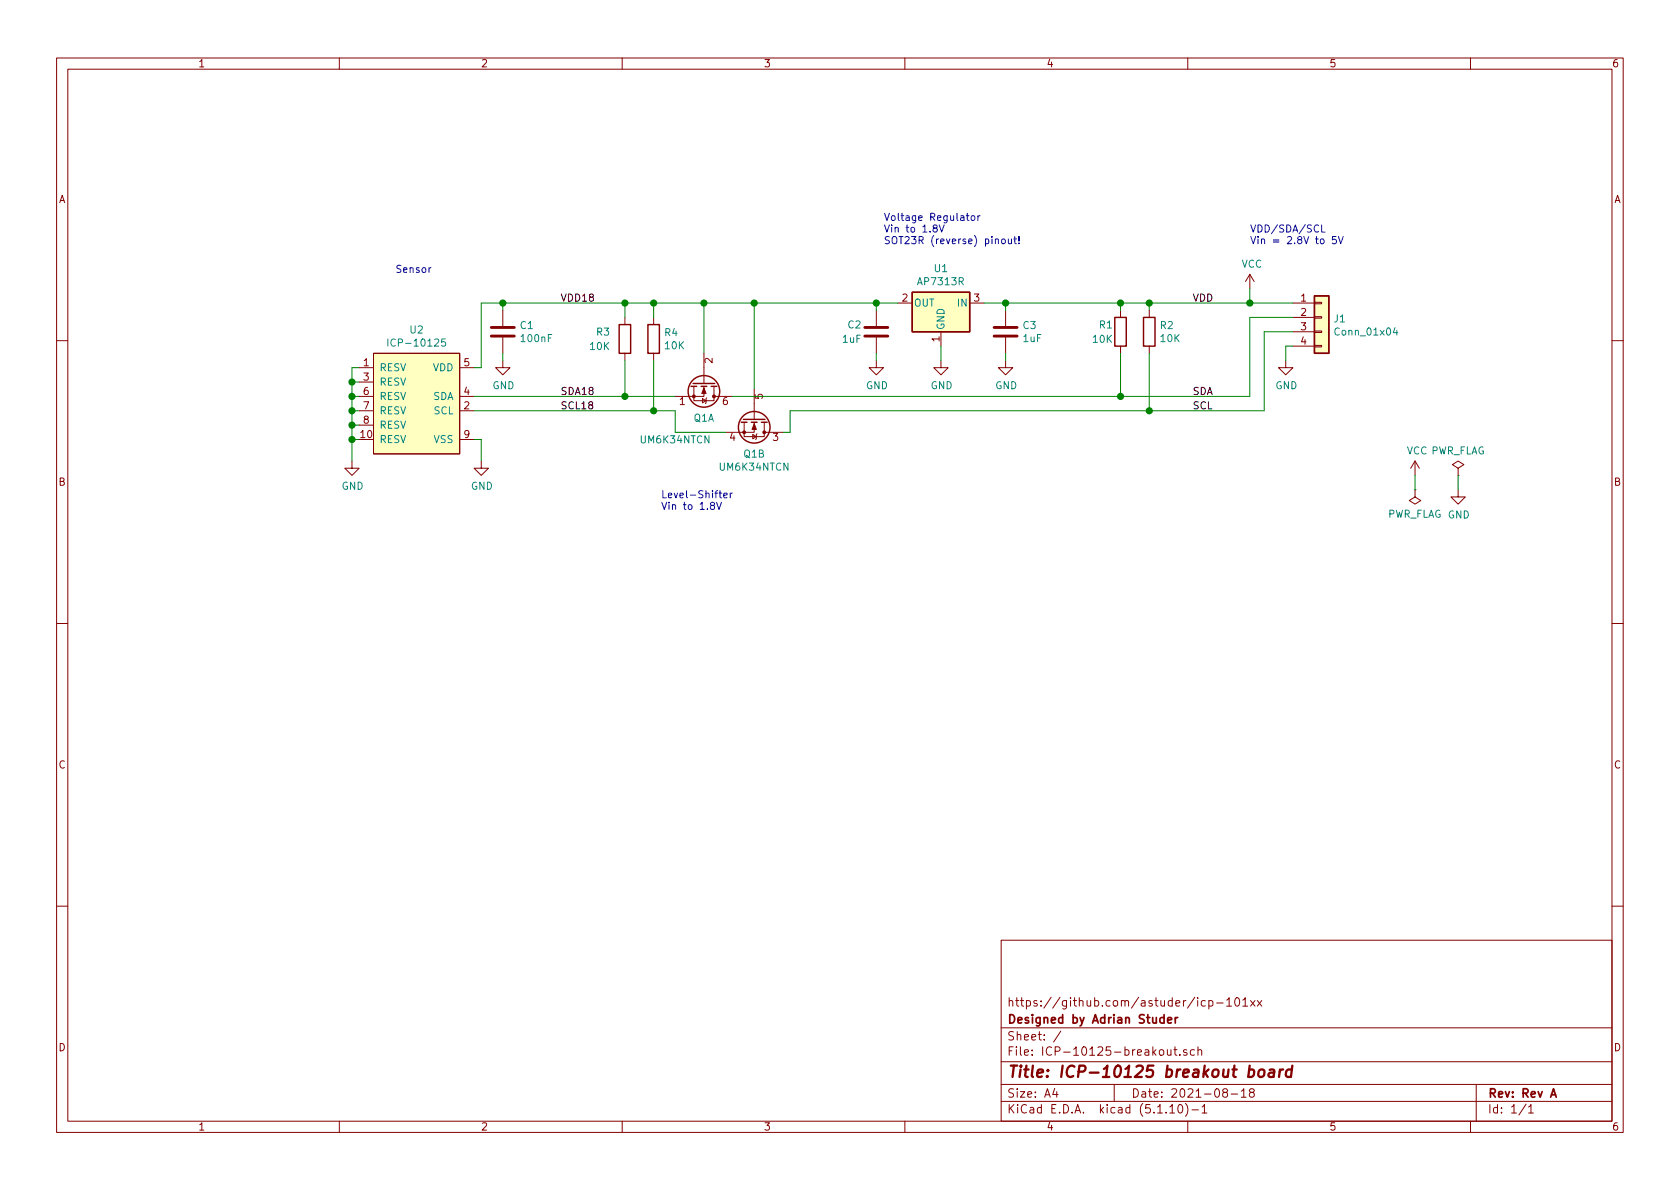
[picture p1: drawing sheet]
EESchema Schematic File Version 4
EELAYER 30 0
EELAYER END
$Descr A4 11693 8268
encoding utf-8
Sheet 1 1
Title "ICP-10125 breakout board"
Date "2021-08-18"
Rev "Rev A"
Comp "Designed by Adrian Studer"
Comment1 "https://github.com/astuder/icp-101xx"
Comment2 ""
Comment3 ""
Comment4 ""
$EndDescr
$Comp
L power:VCC #PWR08
U 1 1
P 8700 2000
F 0 "#PWR08" H 8700 1850 50  0001 C CNN
F 1 "VCC" H 8715 2173 50  0000 C CNN
F 2 "" H 8700 2000 50  0001 C CNN
F 3 "" H 8700 2000 50  0001 C CNN
	1    8700 2000
	1    0    0    -1  
$EndComp
$Comp
L icp-10125:ICP-10125 U2
U 1 1
P 2900 2800
F 0 "U2" H 2900 3315 50  0000 C CNN
F 1 "ICP-10125" H 2900 3224 50  0000 C CNN
F 2 "ICP-10125:ICP-10125" H 2900 2800 50  0001 C CNN
F 3 "https://invensense.tdk.com/download-pdf/icp-10125-datasheet/" H 2900 2800 50  0001 C CNN
F 4 "ICP-10125" H 2900 2800 50  0001 C CNN "Mpn"
	1    2900 2800
	1    0    0    -1  
$EndComp
$Comp
L icp-10125:AP7313R U1
U 1 1
P 6550 2100
F 0 "U1" H 6550 2342 50  0000 C CNN
F 1 "AP7313R" H 6550 2251 50  0000 C CNN
F 2 "Package_TO_SOT_SMD:SOT-23" H 6575 1950 50  0001 L CIN
F 3 "https://www.diodes.com/assets/Datasheets/AP7313.pdf" H 6550 2050 50  0001 C CNN
F 4 "AP7313-18SRG-7" H 6550 2100 50  0001 C CNN "Mpn"
	1    6550 2100
	-1   0    0    -1  
$EndComp
$Comp
L Device:Q_DUAL_NMOS_S1G1D2S2G2D1 Q1
U 1 1
P 4900 2650
F 0 "Q1" V 5149 2650 50  0000 C CNN
F 1 "UM6K34NTCN" V 5300 2450 50  0000 C CNN
F 2 "Package_TO_SOT_SMD:SOT-363_SC-70-6" H 5100 2650 50  0001 C CNN
F 3 "~" H 5100 2650 50  0001 C CNN
F 4 "UM6K34NTCN" H 4900 2650 50  0001 C CNN "Mpn"
	1    4900 2650
	0    1    1    0   
$EndComp
$Comp
L Device:Q_DUAL_NMOS_S1G1D2S2G2D1 Q1
U 2 1
P 5250 2900
F 0 "Q1" V 5499 2900 50  0000 C CNN
F 1 "UM6K34NTCN" V 5590 2900 50  0000 C CNN
F 2 "Package_TO_SOT_SMD:SOT-363_SC-70-6" H 5450 2900 50  0001 C CNN
F 3 "~" H 5450 2900 50  0001 C CNN
F 4 "UM6K34NTCN" H 5250 2900 50  0001 C CNN "Mpn"
	2    5250 2900
	0    1    1    0   
$EndComp
$Comp
L Device:C C1
U 1 1
P 3500 2300
F 0 "C1" H 3615 2346 50  0000 L CNN
F 1 "100nF" H 3615 2255 50  0000 L CNN
F 2 "Capacitor_SMD:C_0603_1608Metric" H 3538 2150 50  0001 C CNN
F 3 "~" H 3500 2300 50  0001 C CNN
	1    3500 2300
	1    0    0    -1  
$EndComp
$Comp
L Device:C C3
U 1 1
P 7000 2300
F 0 "C3" H 7115 2346 50  0000 L CNN
F 1 "1uF" H 7115 2255 50  0000 L CNN
F 2 "Capacitor_SMD:C_0603_1608Metric" H 7038 2150 50  0001 C CNN
F 3 "~" H 7000 2300 50  0001 C CNN
	1    7000 2300
	1    0    0    -1  
$EndComp
$Comp
L Device:R R1
U 1 1
P 7800 2300
F 0 "R1" H 7750 2350 50  0000 R CNN
F 1 "10K" H 7750 2250 50  0000 R CNN
F 2 "Resistor_SMD:R_0603_1608Metric" V 7730 2300 50  0001 C CNN
F 3 "~" H 7800 2300 50  0001 C CNN
	1    7800 2300
	1    0    0    -1  
$EndComp
$Comp
L Device:R R2
U 1 1
P 8000 2300
F 0 "R2" H 8070 2346 50  0000 L CNN
F 1 "10K" H 8070 2255 50  0000 L CNN
F 2 "Resistor_SMD:R_0603_1608Metric" V 7930 2300 50  0001 C CNN
F 3 "~" H 8000 2300 50  0001 C CNN
	1    8000 2300
	1    0    0    -1  
$EndComp
$Comp
L Device:R R4
U 1 1
P 4550 2350
F 0 "R4" H 4620 2396 50  0000 L CNN
F 1 "10K" H 4620 2305 50  0000 L CNN
F 2 "Resistor_SMD:R_0603_1608Metric" V 4480 2350 50  0001 C CNN
F 3 "~" H 4550 2350 50  0001 C CNN
	1    4550 2350
	1    0    0    -1  
$EndComp
$Comp
L power:GND #PWR07
U 1 1
P 3350 3200
F 0 "#PWR07" H 3350 2950 50  0001 C CNN
F 1 "GND" H 3355 3027 50  0000 C CNN
F 2 "" H 3350 3200 50  0001 C CNN
F 3 "" H 3350 3200 50  0001 C CNN
	1    3350 3200
	1    0    0    -1  
$EndComp
$Comp
L power:GND #PWR06
U 1 1
P 2450 3200
F 0 "#PWR06" H 2450 2950 50  0001 C CNN
F 1 "GND" H 2455 3027 50  0000 C CNN
F 2 "" H 2450 3200 50  0001 C CNN
F 3 "" H 2450 3200 50  0001 C CNN
	1    2450 3200
	1    0    0    -1  
$EndComp
Wire Wire Line
	3300 3050 3350 3050
Wire Wire Line
	3350 3050 3350 3200
Wire Wire Line
	2500 3050 2450 3050
Wire Wire Line
	2450 3050 2450 3200
Wire Wire Line
	2500 2950 2450 2950
Wire Wire Line
	2450 2950 2450 3050
Connection ~ 2450 3050
Wire Wire Line
	2500 2850 2450 2850
Wire Wire Line
	2450 2850 2450 2950
Connection ~ 2450 2950
Wire Wire Line
	2500 2750 2450 2750
Wire Wire Line
	2450 2750 2450 2850
Connection ~ 2450 2850
Wire Wire Line
	2500 2650 2450 2650
Wire Wire Line
	2450 2650 2450 2750
Connection ~ 2450 2750
Wire Wire Line
	2500 2550 2450 2550
Wire Wire Line
	2450 2550 2450 2650
Connection ~ 2450 2650
Wire Wire Line
	3300 2850 4550 2850
Wire Wire Line
	4700 2850 4700 3000
Wire Wire Line
	4700 3000 5050 3000
$Comp
L power:GND #PWR01
U 1 1
P 3500 2500
F 0 "#PWR01" H 3500 2250 50  0001 C CNN
F 1 "GND" H 3505 2327 50  0000 C CNN
F 2 "" H 3500 2500 50  0001 C CNN
F 3 "" H 3500 2500 50  0001 C CNN
	1    3500 2500
	1    0    0    -1  
$EndComp
Wire Wire Line
	3300 2550 3350 2550
Wire Wire Line
	3350 2550 3350 2100
Wire Wire Line
	3350 2100 3500 2100
Wire Wire Line
	3500 2100 3500 2150
Wire Wire Line
	3500 2450 3500 2500
Wire Wire Line
	4550 2850 4550 2500
Connection ~ 4550 2850
Wire Wire Line
	4550 2850 4700 2850
Wire Wire Line
	4350 2750 4350 2500
Wire Wire Line
	4350 2100 4350 2200
Connection ~ 3500 2100
Wire Wire Line
	4550 2100 4550 2200
Wire Wire Line
	4550 2100 4900 2100
Wire Wire Line
	4900 2100 4900 2450
Connection ~ 4550 2100
Wire Wire Line
	4900 2100 5250 2100
Wire Wire Line
	5250 2100 5250 2700
Connection ~ 4900 2100
$Comp
L Device:C C2
U 1 1
P 6100 2300
F 0 "C2" H 6000 2350 50  0000 R CNN
F 1 "1uF" H 6000 2250 50  0000 R CNN
F 2 "Capacitor_SMD:C_0603_1608Metric" H 6138 2150 50  0001 C CNN
F 3 "~" H 6100 2300 50  0001 C CNN
	1    6100 2300
	1    0    0    -1  
$EndComp
Connection ~ 4350 2100
Wire Wire Line
	4350 2100 4550 2100
Connection ~ 4350 2750
Wire Wire Line
	4350 2750 4700 2750
Wire Wire Line
	3300 2750 4350 2750
Wire Wire Line
	3500 2100 4350 2100
$Comp
L Device:R R3
U 1 1
P 4350 2350
F 0 "R3" H 4250 2400 50  0000 R CNN
F 1 "10K" H 4250 2300 50  0000 R CNN
F 2 "Resistor_SMD:R_0603_1608Metric" V 4280 2350 50  0001 C CNN
F 3 "~" H 4350 2350 50  0001 C CNN
	1    4350 2350
	1    0    0    -1  
$EndComp
$Comp
L power:GND #PWR02
U 1 1
P 6100 2500
F 0 "#PWR02" H 6100 2250 50  0001 C CNN
F 1 "GND" H 6105 2327 50  0000 C CNN
F 2 "" H 6100 2500 50  0001 C CNN
F 3 "" H 6100 2500 50  0001 C CNN
	1    6100 2500
	1    0    0    -1  
$EndComp
$Comp
L power:GND #PWR03
U 1 1
P 6550 2500
F 0 "#PWR03" H 6550 2250 50  0001 C CNN
F 1 "GND" H 6555 2327 50  0000 C CNN
F 2 "" H 6550 2500 50  0001 C CNN
F 3 "" H 6550 2500 50  0001 C CNN
	1    6550 2500
	1    0    0    -1  
$EndComp
$Comp
L power:GND #PWR04
U 1 1
P 7000 2500
F 0 "#PWR04" H 7000 2250 50  0001 C CNN
F 1 "GND" H 7005 2327 50  0000 C CNN
F 2 "" H 7000 2500 50  0001 C CNN
F 3 "" H 7000 2500 50  0001 C CNN
	1    7000 2500
	1    0    0    -1  
$EndComp
Wire Wire Line
	6250 2100 6100 2100
Wire Wire Line
	6100 2100 6100 2150
Wire Wire Line
	6100 2450 6100 2500
Wire Wire Line
	6550 2400 6550 2500
Wire Wire Line
	6850 2100 7000 2100
Wire Wire Line
	7000 2100 7000 2150
Wire Wire Line
	7000 2450 7000 2500
Text Notes 6150 1700 0    50   ~ 0
Voltage Regulator\nVin to 1.8V\nSOT23R (reverse) pinout!
Text Notes 4600 3550 0    50   ~ 0
Level-Shifter\nVin to 1.8V
Text Notes 2750 1900 0    50   ~ 0
Sensor
Text Notes 8700 1700 0    50   ~ 0
VDD/SDA/SCL\nVin = 2.8V to 5V
Text Label 3900 2100 0    50   ~ 0
VDD18
Text Label 3900 2750 0    50   ~ 0
SDA18
Text Label 3900 2850 0    50   ~ 0
SCL18
Wire Wire Line
	5250 2100 6100 2100
Connection ~ 5250 2100
Connection ~ 6100 2100
Wire Wire Line
	5100 2750 7800 2750
Wire Wire Line
	5450 3000 5500 3000
Wire Wire Line
	5500 3000 5500 2850
Wire Wire Line
	5500 2850 8000 2850
Wire Wire Line
	7800 2450 7800 2750
Connection ~ 7800 2750
Wire Wire Line
	8000 2450 8000 2850
Connection ~ 8000 2850
Wire Wire Line
	7000 2100 7800 2100
Wire Wire Line
	8000 2100 8000 2150
Connection ~ 7000 2100
Wire Wire Line
	7800 2150 7800 2100
Connection ~ 7800 2100
Wire Wire Line
	7800 2100 8000 2100
$Comp
L Connector_Generic:Conn_01x04 J1
U 1 1
P 9200 2200
F 0 "J1" H 9280 2192 50  0000 L CNN
F 1 "Conn_01x04" H 9280 2101 50  0000 L CNN
F 2 "Connector_PinHeader_2.54mm:PinHeader_1x04_P2.54mm_Vertical" H 9200 2200 50  0001 C CNN
F 3 "~" H 9200 2200 50  0001 C CNN
	1    9200 2200
	1    0    0    -1  
$EndComp
Wire Wire Line
	9000 2100 8700 2100
Connection ~ 8000 2100
$Comp
L power:GND #PWR05
U 1 1
P 8950 2500
F 0 "#PWR05" H 8950 2250 50  0001 C CNN
F 1 "GND" H 8955 2327 50  0000 C CNN
F 2 "" H 8950 2500 50  0001 C CNN
F 3 "" H 8950 2500 50  0001 C CNN
	1    8950 2500
	1    0    0    -1  
$EndComp
Wire Wire Line
	9000 2400 8950 2400
Wire Wire Line
	8950 2400 8950 2500
Wire Wire Line
	9000 2300 8800 2300
Wire Wire Line
	8800 2300 8800 2850
Wire Wire Line
	8000 2850 8800 2850
Wire Wire Line
	8700 2750 8700 2200
Wire Wire Line
	8700 2200 9000 2200
Wire Wire Line
	7800 2750 8700 2750
Text Label 8300 2100 0    50   ~ 0
VDD
Text Label 8300 2750 0    50   ~ 0
SDA
Text Label 8300 2850 0    50   ~ 0
SCL
Wire Wire Line
	8700 2000 8700 2100
Connection ~ 8700 2100
Wire Wire Line
	8700 2100 8000 2100
$Comp
L power:VCC #PWR0101
U 1 1
P 9850 3300
F 0 "#PWR0101" H 9850 3150 50  0001 C CNN
F 1 "VCC" H 9865 3473 50  0000 C CNN
F 2 "" H 9850 3300 50  0001 C CNN
F 3 "" H 9850 3300 50  0001 C CNN
	1    9850 3300
	1    0    0    -1  
$EndComp
$Comp
L power:GND #PWR0102
U 1 1
P 10150 3400
F 0 "#PWR0102" H 10150 3150 50  0001 C CNN
F 1 "GND" H 10155 3227 50  0000 C CNN
F 2 "" H 10150 3400 50  0001 C CNN
F 3 "" H 10150 3400 50  0001 C CNN
	1    10150 3400
	1    0    0    -1  
$EndComp
$Comp
L power:PWR_FLAG #FLG0101
U 1 1
P 10150 3300
F 0 "#FLG0101" H 10150 3375 50  0001 C CNN
F 1 "PWR_FLAG" H 10150 3473 50  0000 C CNN
F 2 "" H 10150 3300 50  0001 C CNN
F 3 "~" H 10150 3300 50  0001 C CNN
	1    10150 3300
	1    0    0    -1  
$EndComp
$Comp
L power:PWR_FLAG #FLG0102
U 1 1
P 9850 3400
F 0 "#FLG0102" H 9850 3475 50  0001 C CNN
F 1 "PWR_FLAG" H 9850 3573 50  0000 C CNN
F 2 "" H 9850 3400 50  0001 C CNN
F 3 "~" H 9850 3400 50  0001 C CNN
	1    9850 3400
	-1   0    0    1   
$EndComp
Wire Wire Line
	9850 3300 9850 3400
Wire Wire Line
	10150 3300 10150 3400
$EndSCHEMATC
